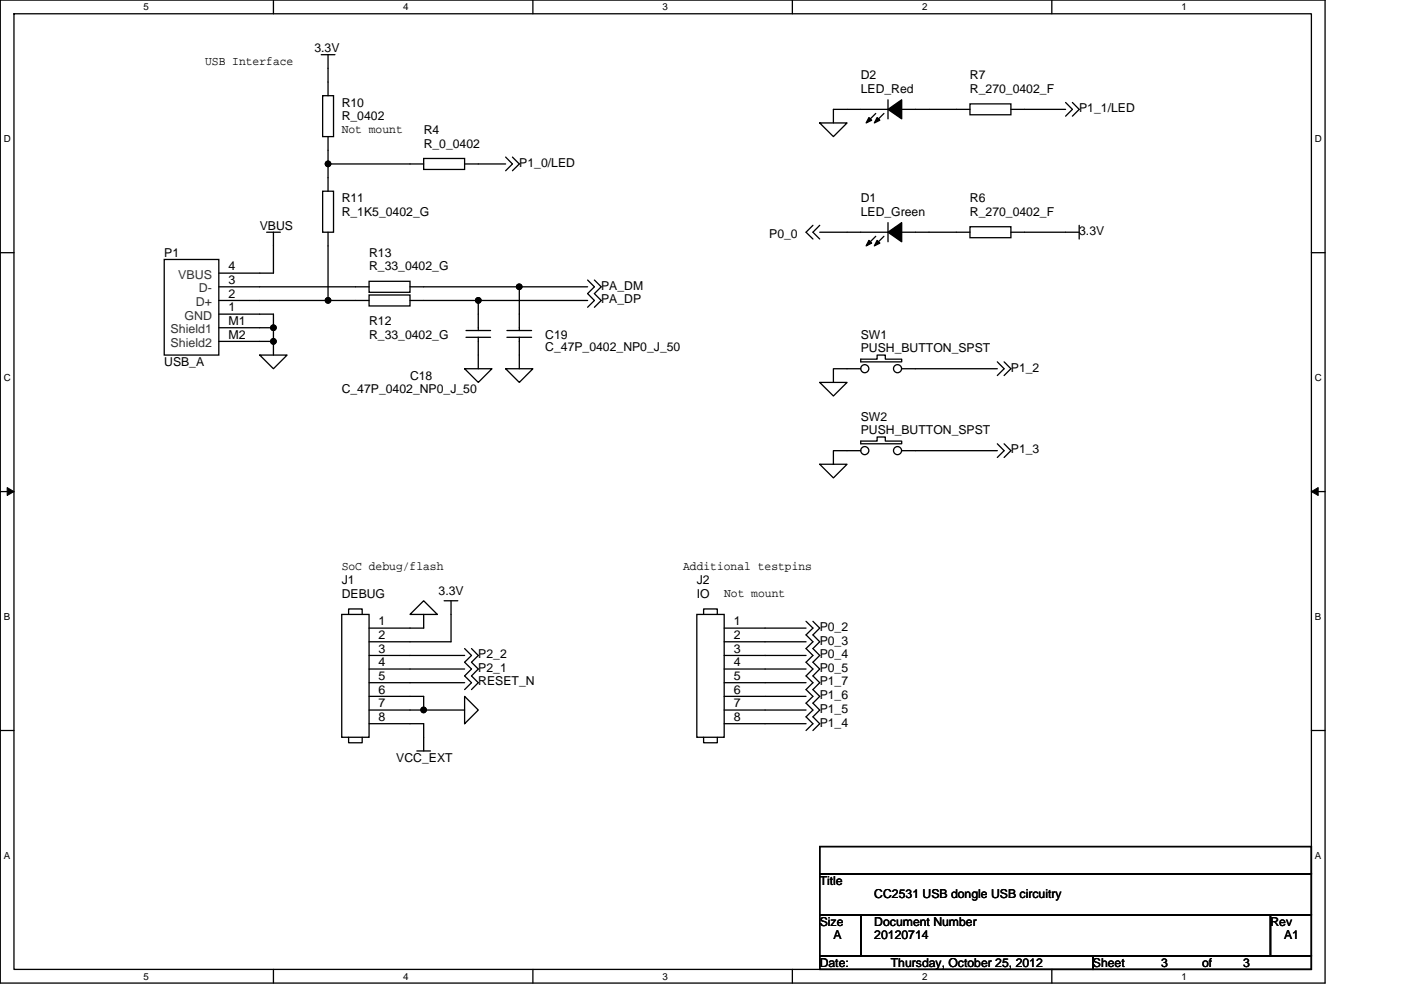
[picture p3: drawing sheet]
<svg xmlns="http://www.w3.org/2000/svg" width="297mm" height="210mm" viewBox="0 0 297 210" stroke-linecap="round" stroke-linejoin="round" font-family="sans-serif">
<path d="M.1 0h280.8v208.5h-280.8zM3 2.9h275v202.7h-275z" fill="none" stroke="#000" stroke-width=".28"/>
<g fill="#fff">
<path d="M30.5 .3h1.1v2.3h-1.1z"/>
<path d="M30.5 205.9h1.1v2.3h-1.1z"/>
</g>
<path d="M58 0v2.9M58 205.6v2.9" fill="none" stroke="#000" stroke-width=".28"/>
<g fill="#fff">
<path d="M85.5 .3h1.1v2.3h-1.1z"/>
<path d="M85.5 205.9h1.1v2.3h-1.1z"/>
</g>
<path d="M113 0v2.9M113 205.6v2.9" fill="none" stroke="#000" stroke-width=".28"/>
<g fill="#fff">
<path d="M140.5 .3h1.1v2.3h-1.1z"/>
<path d="M140.5 205.9h1.1v2.3h-1.1z"/>
</g>
<path d="M168 0v2.9M168 205.6v2.9" fill="none" stroke="#000" stroke-width=".28"/>
<g fill="#fff">
<path d="M195.5 .3h1.2v2.3h-1.2z"/>
<path d="M195.5 205.9h1.2v2.3h-1.2z"/>
</g>
<path d="M223 0v2.9M223 205.6v2.9" fill="none" stroke="#000" stroke-width=".28"/>
<g fill="#fff">
<path d="M250.5 .3h1.2v2.3h-1.2z"/>
<path d="M250.5 205.9h1.2v2.3h-1.2z"/>
<path d="M.8 28.3h1.5v2.3h-1.5z"/>
<path d="M278.8 28.3h1.5v2.3h-1.5z"/>
<path d="M.8 78.9h1.5v2.3h-1.5z"/>
<path d="M278.8 78.9h1.5v2.3h-1.5z"/>
</g>
<path d="M.1 53.6h2.9M278 53.6h2.9" fill="none" stroke="#000" stroke-width=".28"/>
<g fill="#fff">
<path d="M.8 129.6h1.4v2.3h-1.4z"/>
<path d="M278.8 129.6h1.4v2.3h-1.4z"/>
</g>
<path d="M.1 104.3h2.9M278 104.3h2.9" fill="none" stroke="#000" stroke-width=".28"/>
<path d="M1.5 103.4l1.5 .9-1.5 .8zM278 104.3l1.5-.9v1.7z" fill="#000" stroke="#000" stroke-width=".21"/>
<g fill="#fff">
<path d="M.8 180.3h1.4v2.3h-1.4z"/>
<path d="M278.8 180.3h1.4v2.3h-1.4z"/>
</g>
<g fill="none" stroke="#000" stroke-width=".28">
<path d="M68.1 11.6h2.9M69.6 11.6v8.7M68.4 20.3h2.3v8.7h-2.3zM69.6 29v5.8M69.6 34.8v5.8M69.6 34.8h20.2M89.8 33.6h8.7v2.3h-8.7zM98.5 34.8h8.7M107.2 33.3l1.4 1.5-1.4 1.4M108.6 33.3l1.5 1.5-1.5 1.4M173.8 26.1h5.8l-2.9 2.9zM185.7 24.1l-1.8 1.7"/>
<path d="M187.4 24.1l-1.7 1.7M188.3 23.2h-11.6v2.9M188.3 21.2v4M191.2 23.2h14.5M205.7 22h8.6v2.3h-8.6zM214.3 23.2h11.6M225.9 21.7l1.5 1.5-1.5 1.4M227.4 21.7l1.4 1.5-1.4 1.4M34.8 55h11.6v20.3h-11.6zM56.5 49.3h2.9M58 49.3v8.6h-11.6M68.4 40.6h2.3v8.7h-2.3z"/>
<path d="M69.6 49.3v14.4M78.2 59.7h8.7v2.3h-8.7zM124.6 59.4l1.4 1.4-1.4 1.5 1.4 1.4-1.4 1.5M126 59.4l1.5 1.4-1.5 1.5 1.5 1.4-1.5 1.5M172.4 47.8l-1.5 1.5 1.5 1.4M173.8 47.8l-1.4 1.5 1.4 1.4M185.7 50.1l-1.8 1.8M187.4 50.1l-1.7 1.8M188.3 49.3h-14.5M188.3 47.2v4.1M205.7 49.3h-14.5M205.7 48.1h8.6v2.3h-8.6z"/>
<path d="M214.3 49.3h14.5M228.8 47.8v2.9M46.4 60.8h31.8M46.4 63.7h23.2M46.4 66.6h11.6v2.9M46.4 69.5h11.6M46.4 72.4h11.6M55.1 75.3h5.8l-2.9 2.9zM58 69.5v2.9M58 72.4v2.9M69.6 63.7h8.6M78.2 62.6h8.7v2.3h-8.7z"/>
<path d="M86.9 60.8h23.2M86.9 63.7h14.5M98.5 78.2h5.8l-2.9 2.9zM98.8 71.5h5.2M98.8 70.1h5.2M101.4 63.7v6.4M101.4 71.5v6.7M101.4 63.7h23.2M107.2 78.2h5.8l-2.9 2.9zM107.5 71.5h5.2M107.5 70.1h5.2M110.1 60.8v9.3"/>
<path d="M110.1 60.8h14.5M110.1 71.5v6.7M182.5 78.2h-5.8v2.9M182.5 76.2h3.5v-.9h1.7v.9h3.5v.6h-8.7zM191.2 78.2h20.3M211.5 76.8l1.4 1.4-1.4 1.5M212.9 76.8l1.4 1.4-1.4 1.5M173.8 81.1h5.8l-2.9 2.9zM173.8 98.5h5.8l-2.9 2.9zM182.5 95.6h-5.8v2.9M182.5 93.6h3.5v-.9h1.7v.9h3.5v.5h-8.7zM191.2 95.6h20.3"/>
<path d="M211.5 94.1l1.4 1.5-1.4 1.4M212.9 94.1l1.4 1.5-1.4 1.4M72.5 130.3h5.7v26.1h-5.7zM73.9 130.3v-1.1h2.9v1.1M78.2 139h20.3M86.9 130.3l2.9-2.9 2.9 2.9zM89.8 130.3v2.9h-11.6M94.2 127.4h2.9M95.6 127.4v8.7h-17.4M98.5 137.6l1.5 1.4-1.5 1.5 1.5 1.4-1.5 1.5 1.5 1.4-1.5 1.5M100 137.6l1.4 1.4-1.4 1.5 1.4 1.4-1.4 1.5 1.4 1.4-1.4 1.5M147.7 130.3h5.8v26.1h-5.8z"/>
<path d="M149.2 130.3v-1.1h2.9v1.1M153.5 133.2h17.4M153.5 136.1h17.4M153.5 139h17.4M170.9 131.8l1.5 1.4-1.5 1.5 1.5 1.4-1.5 1.5 1.5 1.4-1.5 1.5 1.5 1.4-1.5 1.5 1.5 1.4-1.5 1.5 1.5 1.4-1.5 1.4 1.5 1.5-1.5 1.4 1.5 1.5-1.5 1.4M172.4 131.8l1.4 1.4-1.4 1.5 1.4 1.4-1.4 1.5 1.4 1.4-1.4 1.5 1.4 1.4-1.4 1.5 1.4 1.4-1.4 1.5 1.4 1.4-1.4 1.4 1.4 1.5-1.4 1.4 1.4 1.5-1.4 1.4M.1 154.9h2.9M73.9 156.4v1.1h2.9v-1.1M78.2 141.9h20.3M78.2 144.8h20.3M78.2 150.6h11.6M78.2 147.7h11.6v2.9"/>
<path d="M78.2 153.5h11.6v5.8M88.4 159.3h2.9M89.8 150.6h8.7M98.5 147.7l2.9 2.9-2.9 2.9zM149.2 156.4v1.1h2.9v-1.1M153.5 141.9h17.4M153.5 144.8h17.4M153.5 147.7h17.4M153.5 150.6h17.4M153.5 153.5h17.4M278 154.9h2.9M173.8 179.6h104.2v5.7h-104.2z"/>
<path d="M173.8 194h8.7v8.7h-8.7zM173.8 185.3h104.2v8.7h-104.2zM182.5 194h86.9v8.7h-86.9zM269.4 194h8.6v8.7h-8.6zM173.8 202.7h57.9v2.9h-57.9zM231.7 202.7h46.3v2.9h-46.3z"/>
<circle cx="183.4" cy="78.2" r=".86"/>
<circle cx="190.3" cy="78.2" r=".86"/>
<circle cx="183.4" cy="95.6" r=".86"/>
<circle cx="190.3" cy="95.6" r=".86"/>
</g>
<g fill="#000" stroke="#000" stroke-width=".28">
<path d="M184.2 24.9l.6 .6-1.2 .6z" fill-rule="evenodd"/>
<path d="M186 24.9l.5 .6-1.1 .6z" fill-rule="evenodd"/>
<path d="M188.3 23.2l2.9-2v4z" fill-rule="evenodd"/>
<path d="M184.2 51l.6 .6-1.2 .6z" fill-rule="evenodd"/>
<path d="M186 51l.5 .6-1.1 .6z" fill-rule="evenodd"/>
<path d="M188.3 49.3l2.9-2.1v4.1z" fill-rule="evenodd"/>
<circle cx="69.6" cy="34.8" r=".57"/>
<circle cx="58" cy="69.5" r=".57"/>
<circle cx="58" cy="72.4" r=".57"/>
<circle cx="69.6" cy="63.7" r=".57"/>
<circle cx="101.4" cy="63.7" r=".57"/>
<circle cx="110.1" cy="60.8" r=".57"/>
<circle cx="89.8" cy="150.6" r=".57"/>
</g>
<g font-size="2.6">
<text x="66.7" y="11">3.3V</text>
<text x="43.5" y="13.7">USB Interface</text>
<text x="182.5" y="16.8">D2</text>
<text x="205.7" y="16.8">R7</text>
<text x="72.5" y="22.6">R10</text>
<text x="182.5" y="19.7">LED_Red</text>
<text x="205.7" y="19.7">R_270_0402_F</text>
<text x="228.8" y="23.8">P1_1/LED</text>
<text x="72.5" y="28.2">Not mount</text>
<text x="72.5" y="25.5">R_0402</text>
<text x="89.8" y="28.4">R4</text>
<text x="89.8" y="31.3">R_0_0402</text>
<text x="110.1" y="35.4">P1_0/LED</text>
<text x="72.5" y="42.9">R11</text>
<text x="72.5" y="45.8">R_1K5_0402_G</text>
<text x="182.5" y="42.9">D1</text>
<text x="182.5" y="45.8">LED_Green</text>
<text x="205.7" y="42.9">R6</text>
<text x="205.7" y="45.8">R_270_0402_F</text>
<text x="55.1" y="48.7">VBUS</text>
<text x="163.1" y="50.4">P0_0</text>
<text x="228.8" y="49.8">3.3V</text>
<text x="34.8" y="54.5">P1</text>
<text x="48.4" y="57.3">4</text>
<text x="78.2" y="54.5">R13</text>
<text x="78.2" y="57.4">R_33_0402_G</text>
<text x="48.4" y="60.2">3</text>
<text x="48.4" y="63.1">2</text>
<text x="127.5" y="61.4">PA_DM</text>
<text x="127.5" y="64.3">PA_DP</text>
<text x="48.4" y="68.9">M1</text>
<text x="48.4" y="71.8">M2</text>
<text x="48.4" y="66">1</text>
<text x="78.2" y="69">R12</text>
<text x="78.2" y="71.8">R_33_0402_G</text>
<text x="115.6" y="71.8">C19</text>
<text x="182.5" y="71.8">SW1</text>
<text x="34.8" y="77.6">USB_A</text>
<text x="115.6" y="74.5">C_47P_0402_NP0_J_50</text>
<text x="182.5" y="74.7">PUSH_BUTTON_SPST</text>
<text x="72.4" y="83.4">C_47P_0402_NP0_J_50</text>
<text x="86.9" y="80.5">C18</text>
<text x="214.3" y="78.8">P1_2</text>
<text x="182.5" y="89.2">SW2</text>
<text x="182.5" y="92.1">PUSH_BUTTON_SPST</text>
<text x="214.3" y="96.2">P1_3</text>
<text x="72.5" y="120.8">SoC debug/flash</text>
<text x="72.5" y="124">J1</text>
<text x="144.8" y="120.8">Additional testpins</text>
<text x="147.7" y="124">J2</text>
<text x="72.5" y="126.9">DEBUG</text>
<text x="93" y="126.3">3.3V</text>
<text x="147.7" y="126.9">IO</text>
<text x="153.5" y="126.6">Not mount</text>
<text x="80.3" y="132.6">1</text>
<text x="80.3" y="135.5">2</text>
<text x="155.6" y="132.6">1</text>
<text x="155.6" y="135.5">2</text>
<text x="173.8" y="133.8">P0_2</text>
<text x="173.8" y="136.7">P0_3</text>
<text x="80.3" y="138.4">3</text>
<text x="80.3" y="141.3">4</text>
<text x="101.4" y="139.6">P2_2</text>
<text x="101.4" y="142.5">P2_1</text>
<text x="155.6" y="138.4">3</text>
<text x="155.6" y="141.3">4</text>
<text x="173.8" y="139.6">P0_4</text>
<text x="173.8" y="142.5">P0_5</text>
<text x="80.3" y="144.2">5</text>
<text x="80.3" y="147.1">6</text>
<text x="101.4" y="145.4">RESET_N</text>
<text x="155.6" y="144.2">5</text>
<text x="155.6" y="147.1">6</text>
<text x="173.8" y="148.3">P1_6</text>
<text x="173.8" y="145.4">P1_7</text>
<text x="80.3" y="150">7</text>
<text x="80.3" y="152.9">8</text>
<text x="155.6" y="150">7</text>
<text x="155.6" y="152.9">8</text>
<text x="173.8" y="154.1">P1_4</text>
<text x="173.8" y="151.2">P1_5</text>
<text x="84" y="161.6">VCC_EXT</text>
<text x="173.8" y="187.7">Title</text>
<text x="185.4" y="190.6">CC2531 USB dongle USB circuitry</text>
<text x="173.8" y="196.4">Size</text>
<text x="185.4" y="196.4">Document Number</text>
<text x="269.4" y="196.4">Rev</text>
<text x="176.7" y="199.3">A</text>
<text x="185.4" y="199.3">20120714</text>
<text x="272.2" y="199.3">A1</text>
<text x="173.8" y="205">Date:</text>
<text x="188.9" y="205">Thursday, October 25, 2012</text>
<text x="231.7" y="205">Sheet</text>
<text x="246.2" y="205">3</text>
<text x="254.9" y="205">of</text>
<text x="263.6" y="205">3</text>
</g>
<g font-size="2.6" fill="#333">
<text x="37.8" y="59.1">VBUS</text>
<text x="41.5" y="64.9">D+</text>
<text x="42.2" y="62">D-</text>
<text x="36.2" y="70.7">Shield1</text>
<text x="39.1" y="67.8">GND</text>
<text x="36.2" y="73.6">Shield2</text>
</g>
<g font-size="2.1">
<text x="30.5" y="2.2">5</text>
<text x="85.5" y="2.2">4</text>
<text x="140.5" y="2.2">3</text>
<text x="195.5" y="2.2">2</text>
<text x="250.5" y="2.2">1</text>
<text x=".8" y="30.1">D</text>
<text x="278.8" y="30.1">D</text>
<text x=".8" y="80.8">C</text>
<text x="278.8" y="80.8">C</text>
<text x=".8" y="131.4">B</text>
<text x="278.8" y="131.4">B</text>
<text x=".8" y="182.1">A</text>
<text x="278.8" y="182.1">A</text>
<text x="30.5" y="207.8">5</text>
<text x="85.5" y="207.8">4</text>
<text x="140.5" y="207.8">3</text>
<text x="195.5" y="207.8">2</text>
<text x="250.5" y="207.8">1</text>
</g>
</svg>
